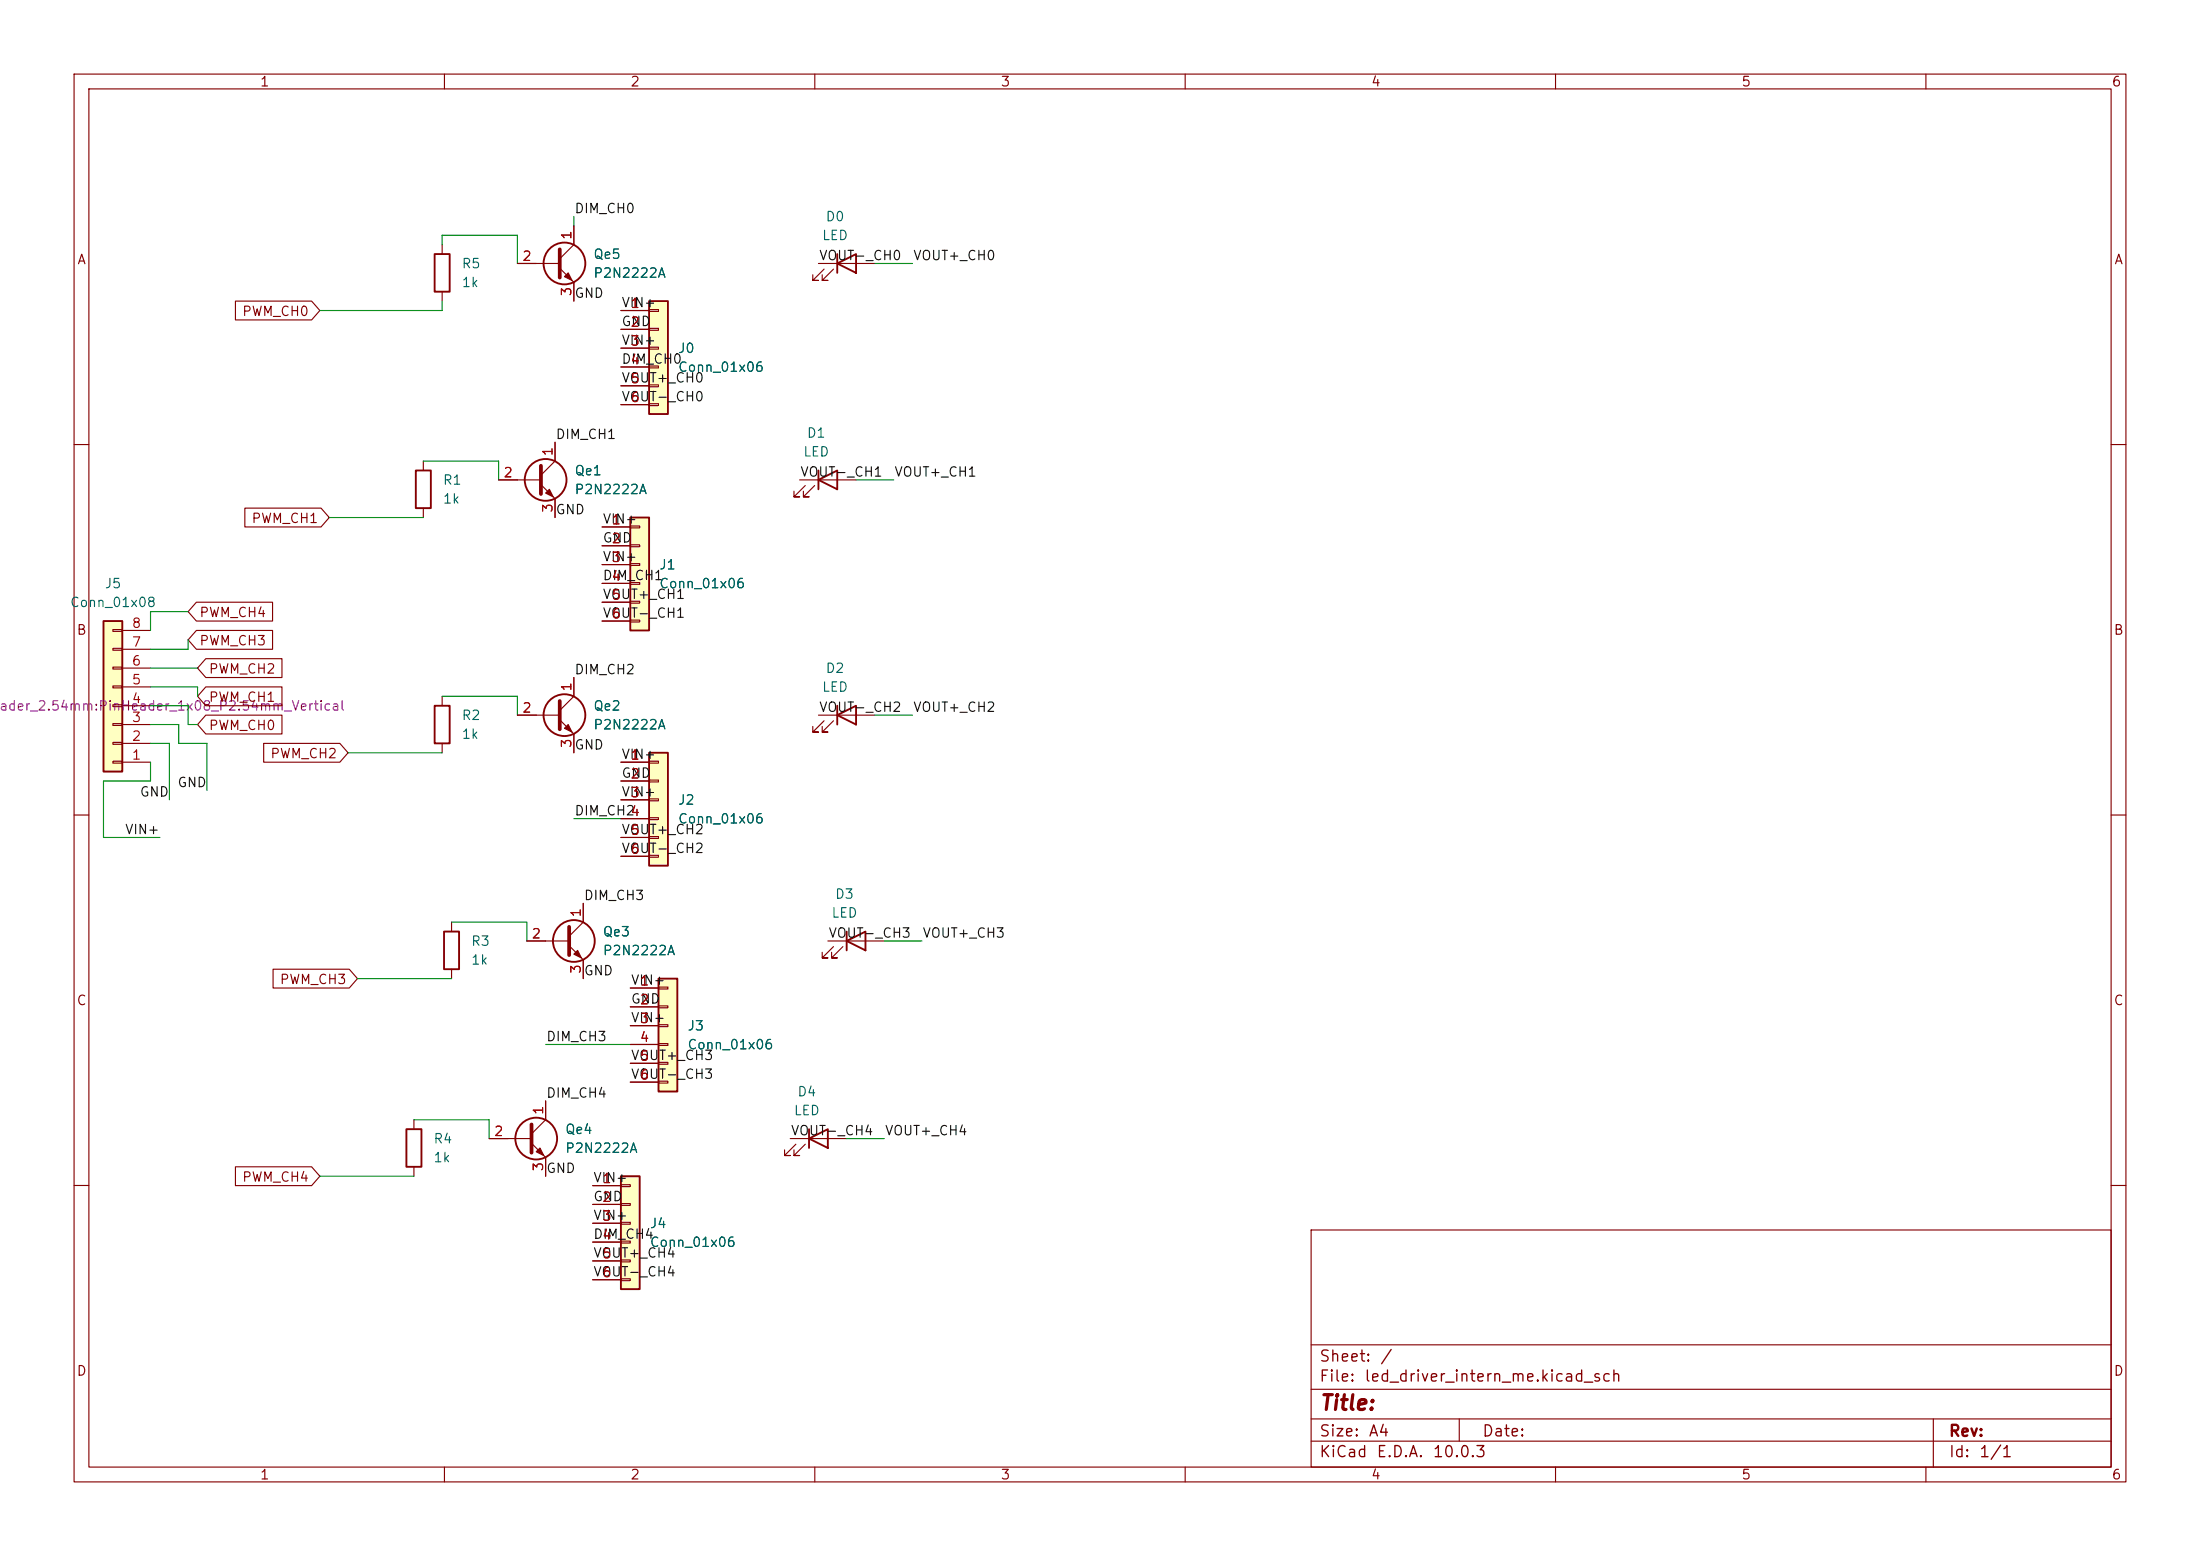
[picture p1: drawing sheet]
(kicad_sch
 (version 20260306)
 (generator "eeschema")
 (generator_version "10.0")
 (paper "A4")
 (lib_symbols
  (symbol "Connector_Generic:Conn_01x06"
   (pin_names
    (offset 1.016) (hide yes)) (exclude_from_sim no) (in_bom yes) (on_board yes)
   (in_pos_files yes)
   (duplicate_pin_numbers_are_jumpers no)
   (property "Reference" "J" (at 0 7.62 0) (show_name no) (do_not_autoplace no) (effects (font (size 1.27 1.27))))
   (property "Value" "Conn_01x06" (at 0 -10.16 0) (show_name no) (do_not_autoplace no) (effects (font (size 1.27 1.27))))
   (property "Footprint" "" (at 0 0 0) (show_name no) (do_not_autoplace no) (hide yes) (effects (font (size 1.27 1.27))))
   (property "Datasheet" "" (at 0 0 0) (show_name no) (do_not_autoplace no) (hide yes) (effects (font (size 1.27 1.27))))
   (property "Description" "Generic connector, single row, 01x06, script generated (kicad-library-utils/schlib/autogen/connector/)" (at 0 0 0) (show_name no) (do_not_autoplace no) (hide yes) (effects (font (size 1.27 1.27))))
   (symbol "Conn_01x06_1_1"
    (rectangle (start -1.27 6.35) (end 1.27 -8.89) (stroke (width 0.254) (type default)) (fill (type background)))
    (rectangle (start -1.27 5.207) (end 0 4.953) (stroke (width 0.1524) (type default)) (fill (type none)))
    (rectangle (start -1.27 2.667) (end 0 2.413) (stroke (width 0.1524) (type default)) (fill (type none)))
    (rectangle (start -1.27 0.127) (end 0 -0.127) (stroke (width 0.1524) (type default)) (fill (type none)))
    (rectangle (start -1.27 -2.413) (end 0 -2.667) (stroke (width 0.1524) (type default)) (fill (type none)))
    (rectangle (start -1.27 -4.953) (end 0 -5.207) (stroke (width 0.1524) (type default)) (fill (type none)))
    (rectangle (start -1.27 -7.493) (end 0 -7.747) (stroke (width 0.1524) (type default)) (fill (type none)))
    (pin passive line (at -5.08 5.08 0) (length 3.81) (name "Pin_1" (effects (font (size 1.27 1.27)))) (number "1" (effects (font (size 1.27 1.27)))))
    (pin passive line (at -5.08 2.54 0) (length 3.81) (name "Pin_2" (effects (font (size 1.27 1.27)))) (number "2" (effects (font (size 1.27 1.27)))))
    (pin passive line (at -5.08 0 0) (length 3.81) (name "Pin_3" (effects (font (size 1.27 1.27)))) (number "3" (effects (font (size 1.27 1.27)))))
    (pin passive line (at -5.08 -2.54 0) (length 3.81) (name "Pin_4" (effects (font (size 1.27 1.27)))) (number "4" (effects (font (size 1.27 1.27)))))
    (pin passive line (at -5.08 -5.08 0) (length 3.81) (name "Pin_5" (effects (font (size 1.27 1.27)))) (number "5" (effects (font (size 1.27 1.27)))))
    (pin passive line (at -5.08 -7.62 0) (length 3.81) (name "Pin_6" (effects (font (size 1.27 1.27)))) (number "6" (effects (font (size 1.27 1.27))))))
   (embedded_fonts no))
  (symbol "Connector_Generic:Conn_01x08"
   (pin_names
    (offset 1.016) (hide yes)) (exclude_from_sim no) (in_bom yes) (on_board yes)
   (in_pos_files yes)
   (duplicate_pin_numbers_are_jumpers no)
   (property "Reference" "J" (at 0 10.16 0) (show_name no) (do_not_autoplace no) (effects (font (size 1.27 1.27))))
   (property "Value" "Conn_01x08" (at 0 -12.7 0) (show_name no) (do_not_autoplace no) (effects (font (size 1.27 1.27))))
   (property "Footprint" "" (at 0 0 0) (show_name no) (do_not_autoplace no) (hide yes) (effects (font (size 1.27 1.27))))
   (property "Datasheet" "" (at 0 0 0) (show_name no) (do_not_autoplace no) (hide yes) (effects (font (size 1.27 1.27))))
   (property "Description" "Generic connector, single row, 01x08, script generated (kicad-library-utils/schlib/autogen/connector/)" (at 0 0 0) (show_name no) (do_not_autoplace no) (hide yes) (effects (font (size 1.27 1.27))))
   (symbol "Conn_01x08_1_1"
    (rectangle (start -1.27 8.89) (end 1.27 -11.43) (stroke (width 0.254) (type default)) (fill (type background)))
    (rectangle (start -1.27 7.747) (end 0 7.493) (stroke (width 0.1524) (type default)) (fill (type none)))
    (rectangle (start -1.27 5.207) (end 0 4.953) (stroke (width 0.1524) (type default)) (fill (type none)))
    (rectangle (start -1.27 2.667) (end 0 2.413) (stroke (width 0.1524) (type default)) (fill (type none)))
    (rectangle (start -1.27 0.127) (end 0 -0.127) (stroke (width 0.1524) (type default)) (fill (type none)))
    (rectangle (start -1.27 -2.413) (end 0 -2.667) (stroke (width 0.1524) (type default)) (fill (type none)))
    (rectangle (start -1.27 -4.953) (end 0 -5.207) (stroke (width 0.1524) (type default)) (fill (type none)))
    (rectangle (start -1.27 -7.493) (end 0 -7.747) (stroke (width 0.1524) (type default)) (fill (type none)))
    (rectangle (start -1.27 -10.033) (end 0 -10.287) (stroke (width 0.1524) (type default)) (fill (type none)))
    (pin passive line (at -5.08 7.62 0) (length 3.81) (name "Pin_1" (effects (font (size 1.27 1.27)))) (number "1" (effects (font (size 1.27 1.27)))))
    (pin passive line (at -5.08 5.08 0) (length 3.81) (name "Pin_2" (effects (font (size 1.27 1.27)))) (number "2" (effects (font (size 1.27 1.27)))))
    (pin passive line (at -5.08 2.54 0) (length 3.81) (name "Pin_3" (effects (font (size 1.27 1.27)))) (number "3" (effects (font (size 1.27 1.27)))))
    (pin passive line (at -5.08 0 0) (length 3.81) (name "Pin_4" (effects (font (size 1.27 1.27)))) (number "4" (effects (font (size 1.27 1.27)))))
    (pin passive line (at -5.08 -2.54 0) (length 3.81) (name "Pin_5" (effects (font (size 1.27 1.27)))) (number "5" (effects (font (size 1.27 1.27)))))
    (pin passive line (at -5.08 -5.08 0) (length 3.81) (name "Pin_6" (effects (font (size 1.27 1.27)))) (number "6" (effects (font (size 1.27 1.27)))))
    (pin passive line (at -5.08 -7.62 0) (length 3.81) (name "Pin_7" (effects (font (size 1.27 1.27)))) (number "7" (effects (font (size 1.27 1.27)))))
    (pin passive line (at -5.08 -10.16 0) (length 3.81) (name "Pin_8" (effects (font (size 1.27 1.27)))) (number "8" (effects (font (size 1.27 1.27))))))
   (embedded_fonts no))
  (symbol "Device:LED"
   (pin_numbers (hide yes))
   (pin_names
    (offset 1.016) (hide yes)) (exclude_from_sim no) (in_bom yes) (on_board yes)
   (in_pos_files yes)
   (duplicate_pin_numbers_are_jumpers no)
   (property "Reference" "D" (at 0 2.54 0) (show_name no) (do_not_autoplace no) (effects (font (size 1.27 1.27))))
   (property "Value" "LED" (at 0 -2.54 0) (show_name no) (do_not_autoplace no) (effects (font (size 1.27 1.27))))
   (property "Footprint" "" (at 0 0 0) (show_name no) (do_not_autoplace no) (hide yes) (effects (font (size 1.27 1.27))))
   (property "Datasheet" "" (at 0 0 0) (show_name no) (do_not_autoplace no) (hide yes) (effects (font (size 1.27 1.27))))
   (property "Description" "Light emitting diode" (at 0 0 0) (show_name no) (do_not_autoplace no) (hide yes) (effects (font (size 1.27 1.27))))
   (property "Sim.Pins" "1=K 2=A" (at 0 0 0) (show_name no) (do_not_autoplace no) (hide yes) (effects (font (size 1.27 1.27))))
   (symbol "LED_0_1"
    (polyline (pts (xy -3.048 -0.762) (xy -4.572 -2.286) (xy -3.81 -2.286) (xy -4.572 -2.286) (xy -4.572 -1.524)) (stroke (width 0) (type default)) (fill (type none)))
    (polyline (pts (xy -1.778 -0.762) (xy -3.302 -2.286) (xy -2.54 -2.286) (xy -3.302 -2.286) (xy -3.302 -1.524)) (stroke (width 0) (type default)) (fill (type none)))
    (polyline (pts (xy -1.27 0) (xy 1.27 0)) (stroke (width 0) (type default)) (fill (type none)))
    (polyline (pts (xy -1.27 -1.27) (xy -1.27 1.27)) (stroke (width 0.254) (type default)) (fill (type none)))
    (polyline (pts (xy 1.27 -1.27) (xy 1.27 1.27) (xy -1.27 0) (xy 1.27 -1.27)) (stroke (width 0.254) (type default)) (fill (type none))))
   (symbol "LED_1_1"
    (pin passive line (at -3.81 0 0) (length 2.54) (name "K" (effects (font (size 1.27 1.27)))) (number "1" (effects (font (size 1.27 1.27)))))
    (pin passive line (at 3.81 0 180) (length 2.54) (name "A" (effects (font (size 1.27 1.27)))) (number "2" (effects (font (size 1.27 1.27))))))
   (embedded_fonts no))
  (symbol "Device:R"
   (pin_numbers (hide yes))
   (pin_names
    (offset 0)) (exclude_from_sim no) (in_bom yes) (on_board yes)
   (in_pos_files yes)
   (duplicate_pin_numbers_are_jumpers no)
   (property "Reference" "R" (at 2.032 0 90) (show_name no) (do_not_autoplace no) (effects (font (size 1.27 1.27))))
   (property "Value" "R" (at 0 0 90) (show_name no) (do_not_autoplace no) (effects (font (size 1.27 1.27))))
   (property "Footprint" "" (at -1.778 0 90) (show_name no) (do_not_autoplace no) (hide yes) (effects (font (size 1.27 1.27))))
   (property "Datasheet" "" (at 0 0 0) (show_name no) (do_not_autoplace no) (hide yes) (effects (font (size 1.27 1.27))))
   (property "Description" "Resistor" (at 0 0 0) (show_name no) (do_not_autoplace no) (hide yes) (effects (font (size 1.27 1.27))))
   (symbol "R_0_1"
    (rectangle (start -1.016 -2.54) (end 1.016 2.54) (stroke (width 0.254) (type default)) (fill (type none))))
   (symbol "R_1_1"
    (pin passive line (at 0 3.81 270) (length 1.27) (name "" (effects (font (size 1.27 1.27)))) (number "1" (effects (font (size 1.27 1.27)))))
    (pin passive line (at 0 -3.81 90) (length 1.27) (name "" (effects (font (size 1.27 1.27)))) (number "2" (effects (font (size 1.27 1.27))))))
   (embedded_fonts no))
  (symbol "Transistor_BJT:Q_NPN_CBE"
   (pin_names
    (offset 0) (hide yes)) (exclude_from_sim no) (in_bom yes) (on_board yes)
   (in_pos_files yes)
   (duplicate_pin_numbers_are_jumpers no)
   (property "Reference" "Q" (at 5.08 1.27 0) (show_name no) (do_not_autoplace no) (effects (font (size 1.27 1.27)) (justify left)))
   (property "Value" "Q_NPN_CBE" (at 5.08 -1.27 0) (show_name no) (do_not_autoplace no) (effects (font (size 1.27 1.27)) (justify left)))
   (property "Footprint" "" (at 5.08 2.54 0) (show_name no) (do_not_autoplace no) (hide yes) (effects (font (size 1.27 1.27))))
   (property "Datasheet" "" (at 0 0 0) (show_name no) (do_not_autoplace no) (hide yes) (effects (font (size 1.27 1.27))))
   (property "Description" "NPN transistor, collector/base/emitter" (at 0 0 0) (show_name no) (do_not_autoplace no) (hide yes) (effects (font (size 1.27 1.27))))
   (property "Sim.Device" "NPN" (at 0 0 0) (show_name no) (do_not_autoplace no) (hide yes) (effects (font (size 1.27 1.27))))
   (property "Sim.Pins" "1=C 2=B 3=E" (at 0 0 0) (show_name no) (do_not_autoplace no) (hide yes) (effects (font (size 1.27 1.27))))
   (symbol "Q_NPN_CBE_0_1"
    (polyline (pts (xy -2.54 0) (xy 0.635 0)) (stroke (width 0) (type default)) (fill (type none)))
    (polyline (pts (xy 0.635 1.905) (xy 0.635 -1.905)) (stroke (width 0.508) (type default)) (fill (type none)))
    (circle (center 1.27 0) (radius 2.8194) (stroke (width 0.254) (type default)) (fill (type none))))
   (symbol "Q_NPN_CBE_1_1"
    (polyline (pts (xy 0.635 0.635) (xy 2.54 2.54)) (stroke (width 0) (type default)) (fill (type none)))
    (polyline (pts (xy 0.635 -0.635) (xy 2.54 -2.54)) (stroke (width 0) (type default)) (fill (type none)))
    (polyline (pts (xy 1.27 -1.778) (xy 1.778 -1.27) (xy 2.286 -2.286) (xy 1.27 -1.778)) (stroke (width 0) (type default)) (fill (type outline)))
    (pin passive line (at 2.54 5.08 270) (length 2.54) (name "C" (effects (font (size 1.27 1.27)))) (number "1" (effects (font (size 1.27 1.27)))))
    (pin input line (at -5.08 0 0) (length 2.54) (name "B" (effects (font (size 1.27 1.27)))) (number "2" (effects (font (size 1.27 1.27)))))
    (pin passive line (at 2.54 -5.08 90) (length 2.54) (name "E" (effects (font (size 1.27 1.27)))) (number "3" (effects (font (size 1.27 1.27))))))
   (embedded_fonts no)))
 (wire
  (pts (xy 67.31 62.23) (xy 67.31 64.77))
  (stroke (width 0) (type default)))
 (wire
  (pts (xy 59.69 40.64) (xy 59.69 41.91))
  (stroke (width 0) (type default)))
 (wire
  (pts (xy 27.94 100.33) (xy 27.94 106.68))
  (stroke (width 0) (type default)))
 (wire
  (pts (xy 57.15 69.85) (xy 44.45 69.85))
  (stroke (width 0) (type default)))
 (wire
  (pts (xy 24.13 100.33) (xy 24.13 97.79))
  (stroke (width 0) (type default)))
 (wire
  (pts (xy 118.11 96.52) (xy 123.19 96.52))
  (stroke (width 0) (type default)))
 (wire
  (pts (xy 13.97 113.03) (xy 13.97 105.41))
  (stroke (width 0) (type default)))
 (wire
  (pts (xy 55.88 151.13) (xy 66.04 151.13))
  (stroke (width 0) (type default)))
 (wire
  (pts (xy 20.32 87.63) (xy 25.4 87.63))
  (stroke (width 0) (type default)))
 (wire
  (pts (xy 77.47 29.21) (xy 77.47 30.48))
  (stroke (width 0) (type default)))
 (wire
  (pts (xy 60.96 132.08) (xy 48.26 132.08))
  (stroke (width 0) (type default)))
 (wire
  (pts (xy 71.12 124.46) (xy 71.12 127))
  (stroke (width 0) (type default)))
 (wire
  (pts (xy 57.15 62.23) (xy 67.31 62.23))
  (stroke (width 0) (type default)))
 (wire
  (pts (xy 20.32 82.55) (xy 20.32 85.09))
  (stroke (width 0) (type default)))
 (wire
  (pts (xy 13.97 113.03) (xy 21.59 113.03))
  (stroke (width 0) (type default)))
 (wire
  (pts (xy 20.32 100.33) (xy 22.86 100.33))
  (stroke (width 0) (type default)))
 (wire
  (pts (xy 25.4 82.55) (xy 20.32 82.55))
  (stroke (width 0) (type default)))
 (wire
  (pts (xy 73.66 140.97) (xy 85.09 140.97))
  (stroke (width 0) (type default)))
 (wire
  (pts (xy 20.32 90.17) (xy 26.67 90.17))
  (stroke (width 0) (type default)))
 (wire
  (pts (xy 66.04 151.13) (xy 66.04 153.67))
  (stroke (width 0) (type default)))
 (wire
  (pts (xy 59.69 31.75) (xy 69.85 31.75))
  (stroke (width 0) (type default)))
 (wire
  (pts (xy 25.4 97.79) (xy 26.67 97.79))
  (stroke (width 0) (type default)))
 (wire
  (pts (xy 24.13 100.33) (xy 27.94 100.33))
  (stroke (width 0) (type default)))
 (wire
  (pts (xy 24.13 97.79) (xy 20.32 97.79))
  (stroke (width 0) (type default)))
 (wire
  (pts (xy 26.67 92.71) (xy 26.67 93.98))
  (stroke (width 0) (type default)))
 (wire
  (pts (xy 20.32 95.25) (xy 25.4 95.25))
  (stroke (width 0) (type default)))
 (wire
  (pts (xy 77.47 110.49) (xy 83.82 110.49))
  (stroke (width 0) (type default)))
 (wire
  (pts (xy 25.4 95.25) (xy 25.4 97.79))
  (stroke (width 0) (type default)))
 (wire
  (pts (xy 20.32 105.41) (xy 20.32 102.87))
  (stroke (width 0) (type default)))
 (wire
  (pts (xy 59.69 41.91) (xy 43.18 41.91))
  (stroke (width 0) (type default)))
 (wire
  (pts (xy 13.97 105.41) (xy 20.32 105.41))
  (stroke (width 0) (type default)))
 (wire
  (pts (xy 20.32 92.71) (xy 26.67 92.71))
  (stroke (width 0) (type default)))
 (wire
  (pts (xy 118.11 35.56) (xy 123.19 35.56))
  (stroke (width 0) (type default)))
 (wire
  (pts (xy 69.85 93.98) (xy 69.85 96.52))
  (stroke (width 0) (type default)))
 (wire
  (pts (xy 114.3 153.67) (xy 119.38 153.67))
  (stroke (width 0) (type default)))
 (wire
  (pts (xy 119.38 127) (xy 124.46 127))
  (stroke (width 0) (type default)))
 (wire
  (pts (xy 25.4 87.63) (xy 25.4 86.36))
  (stroke (width 0) (type default)))
 (wire
  (pts (xy 69.85 31.75) (xy 69.85 35.56))
  (stroke (width 0) (type default)))
 (wire
  (pts (xy 59.69 93.98) (xy 69.85 93.98))
  (stroke (width 0) (type default)))
 (wire
  (pts (xy 115.57 64.77) (xy 120.65 64.77))
  (stroke (width 0) (type default)))
 (wire
  (pts (xy 60.96 124.46) (xy 71.12 124.46))
  (stroke (width 0) (type default)))
 (wire
  (pts (xy 55.88 158.75) (xy 43.18 158.75))
  (stroke (width 0) (type default)))
 (wire
  (pts (xy 59.69 31.75) (xy 59.69 33.02))
  (stroke (width 0) (type default)))
 (wire
  (pts (xy 59.69 101.6) (xy 46.99 101.6))
  (stroke (width 0) (type default)))
 (wire
  (pts (xy 22.86 100.33) (xy 22.86 107.95))
  (stroke (width 0) (type default)))
 (label "GND"
  (at 74.93 69.85 0)
  (effects (font (size 1.27 1.27)) (justify left bottom)))
 (label "DIM_CH2"
  (at 77.47 110.49 0)
  (effects (font (size 1.27 1.27)) (justify left bottom)))
 (label "GND"
  (at 77.47 40.64 0)
  (effects (font (size 1.27 1.27)) (justify left bottom)))
 (label "DIM_CH1"
  (at 74.93 59.69 0)
  (effects (font (size 1.27 1.27)) (justify left bottom)))
 (label "DIM_CH4"
  (at 73.66 148.59 0)
  (effects (font (size 1.27 1.27)) (justify left bottom)))
 (label "GND"
  (at 85.09 135.89 0)
  (effects (font (size 1.27 1.27)) (justify left bottom)))
 (label "VIN+"
  (at 83.82 41.91 0)
  (effects (font (size 1.27 1.27)) (justify left bottom)))
 (label "VIN+"
  (at 81.28 76.2 0)
  (effects (font (size 1.27 1.27)) (justify left bottom)))
 (label "DIM_CH4"
  (at 80.01 167.64 0)
  (effects (font (size 1.27 1.27)) (justify left bottom)))
 (label "VOUT+_CH4"
  (at 80.01 170.18 0)
  (effects (font (size 1.27 1.27)) (justify left bottom)))
 (label "DIM_CH3"
  (at 78.74 121.92 0)
  (effects (font (size 1.27 1.27)) (justify left bottom)))
 (label "VIN+"
  (at 80.01 160.02 0)
  (effects (font (size 1.27 1.27)) (justify left bottom)))
 (label "GND"
  (at 77.47 101.6 0)
  (effects (font (size 1.27 1.27)) (justify left bottom)))
 (label "VOUT-_CH2"
  (at 110.49 96.52 0)
  (effects (font (size 1.27 1.27)) (justify left bottom)))
 (label "GND"
  (at 22.86 107.95 180)
  (effects (font (size 1.27 1.27)) (justify right bottom)))
 (label "GND"
  (at 73.66 158.75 0)
  (effects (font (size 1.27 1.27)) (justify left bottom)))
 (label "GND"
  (at 83.82 44.45 0)
  (effects (font (size 1.27 1.27)) (justify left bottom)))
 (label "VOUT+_CH3"
  (at 85.09 143.51 0)
  (effects (font (size 1.27 1.27)) (justify left bottom)))
 (label "GND"
  (at 78.74 132.08 0)
  (effects (font (size 1.27 1.27)) (justify left bottom)))
 (label "VOUT+_CH1"
  (at 120.65 64.77 0)
  (effects (font (size 1.27 1.27)) (justify left bottom)))
 (label "VIN+"
  (at 21.59 113.03 180)
  (effects (font (size 1.27 1.27)) (justify right bottom)))
 (label "VOUT+_CH2"
  (at 83.82 113.03 0)
  (effects (font (size 1.27 1.27)) (justify left bottom)))
 (label "VOUT-_CH1"
  (at 107.95 64.77 0)
  (effects (font (size 1.27 1.27)) (justify left bottom)))
 (label "VOUT-_CH4"
  (at 80.01 172.72 0)
  (effects (font (size 1.27 1.27)) (justify left bottom)))
 (label "DIM_CH2"
  (at 77.47 91.44 0)
  (effects (font (size 1.27 1.27)) (justify left bottom)))
 (label "VOUT+_CH0"
  (at 123.19 35.56 0)
  (effects (font (size 1.27 1.27)) (justify left bottom)))
 (label "VOUT-_CH2"
  (at 83.82 115.57 0)
  (effects (font (size 1.27 1.27)) (justify left bottom)))
 (label "VOUT-_CH0"
  (at 83.82 54.61 0)
  (effects (font (size 1.27 1.27)) (justify left bottom)))
 (label "DIM_CH0"
  (at 83.82 49.53 0)
  (effects (font (size 1.27 1.27)) (justify left bottom)))
 (label "VOUT+_CH0"
  (at 83.82 52.07 0)
  (effects (font (size 1.27 1.27)) (justify left bottom)))
 (label "VOUT-_CH0"
  (at 110.49 35.56 0)
  (effects (font (size 1.27 1.27)) (justify left bottom)))
 (label "VOUT-_CH1"
  (at 81.28 83.82 0)
  (effects (font (size 1.27 1.27)) (justify left bottom)))
 (label "VOUT-_CH3"
  (at 85.09 146.05 0)
  (effects (font (size 1.27 1.27)) (justify left bottom)))
 (label "VOUT-_CH4"
  (at 106.68 153.67 0)
  (effects (font (size 1.27 1.27)) (justify left bottom)))
 (label "VOUT+_CH1"
  (at 81.28 81.28 0)
  (effects (font (size 1.27 1.27)) (justify left bottom)))
 (label "DIM_CH1"
  (at 81.28 78.74 0)
  (effects (font (size 1.27 1.27)) (justify left bottom)))
 (label "GND"
  (at 81.28 73.66 0)
  (effects (font (size 1.27 1.27)) (justify left bottom)))
 (label "VOUT+_CH4"
  (at 119.38 153.67 0)
  (effects (font (size 1.27 1.27)) (justify left bottom)))
 (label "VIN+"
  (at 83.82 102.87 0)
  (effects (font (size 1.27 1.27)) (justify left bottom)))
 (label "VOUT-_CH3"
  (at 111.76 127 0)
  (effects (font (size 1.27 1.27)) (justify left bottom)))
 (label "VOUT+_CH3"
  (at 124.46 127 0)
  (effects (font (size 1.27 1.27)) (justify left bottom)))
 (label "DIM_CH0"
  (at 77.47 29.21 0)
  (effects (font (size 1.27 1.27)) (justify left bottom)))
 (label "VIN+"
  (at 80.01 165.1 0)
  (effects (font (size 1.27 1.27)) (justify left bottom)))
 (label "VOUT+_CH2"
  (at 123.19 96.52 0)
  (effects (font (size 1.27 1.27)) (justify left bottom)))
 (label "GND"
  (at 80.01 162.56 0)
  (effects (font (size 1.27 1.27)) (justify left bottom)))
 (label "VIN+"
  (at 81.28 71.12 0)
  (effects (font (size 1.27 1.27)) (justify left bottom)))
 (label "VIN+"
  (at 85.09 133.35 0)
  (effects (font (size 1.27 1.27)) (justify left bottom)))
 (label "DIM_CH3"
  (at 73.66 140.97 0)
  (effects (font (size 1.27 1.27)) (justify left bottom)))
 (label "GND"
  (at 27.94 106.68 180)
  (effects (font (size 1.27 1.27)) (justify right bottom)))
 (label "GND"
  (at 83.82 105.41 0)
  (effects (font (size 1.27 1.27)) (justify left bottom)))
 (label "VIN+"
  (at 85.09 138.43 0)
  (effects (font (size 1.27 1.27)) (justify left bottom)))
 (label "VIN+"
  (at 83.82 46.99 0)
  (effects (font (size 1.27 1.27)) (justify left bottom)))
 (label "VIN+"
  (at 83.82 107.95 0)
  (effects (font (size 1.27 1.27)) (justify left bottom)))
 (global_label "PWM_CH3"
  (shape input)
  (at 48.26 132.08 180)
  (fields_autoplaced yes)
  (effects (font (size 1.27 1.27)) (justify right))
  (property "Intersheetrefs" "${INTERSHEET_REFS}" (at 36.3244 132.08 0) (hide yes) (show_name no) (do_not_autoplace no) (effects (font (size 1.27 1.27)) (justify right))))
 (global_label "PWM_CH3"
  (shape input)
  (at 25.4 86.36 0)
  (fields_autoplaced yes)
  (effects (font (size 1.27 1.27)) (justify left))
  (property "Intersheetrefs" "${INTERSHEET_REFS}" (at 37.3356 86.36 0) (hide yes) (show_name no) (do_not_autoplace no) (effects (font (size 1.27 1.27)) (justify left))))
 (global_label "PWM_CH0"
  (shape input)
  (at 26.67 97.79 0)
  (fields_autoplaced yes)
  (effects (font (size 1.27 1.27)) (justify left))
  (property "Intersheetrefs" "${INTERSHEET_REFS}" (at 38.6056 97.79 0) (hide yes) (show_name no) (do_not_autoplace no) (effects (font (size 1.27 1.27)) (justify left))))
 (global_label "PWM_CH1"
  (shape input)
  (at 26.67 93.98 0)
  (fields_autoplaced yes)
  (effects (font (size 1.27 1.27)) (justify left))
  (property "Intersheetrefs" "${INTERSHEET_REFS}" (at 38.6056 93.98 0) (hide yes) (show_name no) (do_not_autoplace no) (effects (font (size 1.27 1.27)) (justify left))))
 (global_label "PWM_CH2"
  (shape input)
  (at 46.99 101.6 180)
  (fields_autoplaced yes)
  (effects (font (size 1.27 1.27)) (justify right))
  (property "Intersheetrefs" "${INTERSHEET_REFS}" (at 35.0544 101.6 0) (hide yes) (show_name no) (do_not_autoplace no) (effects (font (size 1.27 1.27)) (justify right))))
 (global_label "PWM_CH2"
  (shape input)
  (at 26.67 90.17 0)
  (fields_autoplaced yes)
  (effects (font (size 1.27 1.27)) (justify left))
  (property "Intersheetrefs" "${INTERSHEET_REFS}" (at 38.6056 90.17 0) (hide yes) (show_name no) (do_not_autoplace no) (effects (font (size 1.27 1.27)) (justify left))))
 (global_label "PWM_CH0"
  (shape input)
  (at 43.18 41.91 180)
  (fields_autoplaced yes)
  (effects (font (size 1.27 1.27)) (justify right))
  (property "Intersheetrefs" "${INTERSHEET_REFS}" (at 31.2444 41.91 0) (hide yes) (show_name no) (do_not_autoplace no) (effects (font (size 1.27 1.27)) (justify right))))
 (global_label "PWM_CH4"
  (shape input)
  (at 25.4 82.55 0)
  (fields_autoplaced yes)
  (effects (font (size 1.27 1.27)) (justify left))
  (property "Intersheetrefs" "${INTERSHEET_REFS}" (at 37.3356 82.55 0) (hide yes) (show_name no) (do_not_autoplace no) (effects (font (size 1.27 1.27)) (justify left))))
 (global_label "PWM_CH1"
  (shape input)
  (at 44.45 69.85 180)
  (fields_autoplaced yes)
  (effects (font (size 1.27 1.27)) (justify right))
  (property "Intersheetrefs" "${INTERSHEET_REFS}" (at 32.5144 69.85 0) (hide yes) (show_name no) (do_not_autoplace no) (effects (font (size 1.27 1.27)) (justify right))))
 (global_label "PWM_CH4"
  (shape input)
  (at 43.18 158.75 180)
  (fields_autoplaced yes)
  (effects (font (size 1.27 1.27)) (justify right))
  (property "Intersheetrefs" "${INTERSHEET_REFS}" (at 31.2444 158.75 0) (hide yes) (show_name no) (do_not_autoplace no) (effects (font (size 1.27 1.27)) (justify right))))
 (symbol
  (lib_id "Transistor_BJT:Q_NPN_CBE")
  (at 72.39 64.77 0)
  (unit 1)
  (body_style 1)
  (exclude_from_sim no)
  (in_bom yes)
  (on_board yes)
  (in_pos_files yes)
  (dnp no)
  (fields_autoplaced yes)
  (property "Reference" "Qe1" (at 77.47 63.4999 0) (show_name no) (do_not_autoplace no) (effects (font (size 1.27 1.27)) (justify left)))
  (property "Value" "P2N2222A" (at 77.47 66.0399 0) (show_name no) (do_not_autoplace no) (effects (font (size 1.27 1.27)) (justify left)))
  (property "Footprint" "Package_TO_SOT_THT:TO-92_Inline" (at 77.47 62.23 0) (hide yes) (show_name no) (do_not_autoplace no) (effects (font (size 1.27 1.27))))
  (property "Datasheet" "" (at 72.39 64.77 0) (hide yes) (show_name no) (do_not_autoplace no) (effects (font (size 1.27 1.27))))
  (property "Description" "NPN transistor, collector/base/emitter" (at 72.39 64.77 0) (hide yes) (show_name no) (do_not_autoplace no) (effects (font (size 1.27 1.27))))
  (property "Sim.Device" "NPN" (at 72.39 64.77 0) (hide yes) (show_name no) (do_not_autoplace no) (effects (font (size 1.27 1.27))))
  (property "Sim.Pins" "1=B 2=C 3=E" (at 72.39 64.77 0) (hide yes) (show_name no) (do_not_autoplace no) (effects (font (size 1.27 1.27))))
  (pin "3")
  (pin "1")
  (pin "2"))
 (symbol
  (lib_id "Device:R")
  (at 60.96 128.27 0)
  (unit 1)
  (body_style 1)
  (exclude_from_sim no)
  (in_bom yes)
  (on_board yes)
  (in_pos_files yes)
  (dnp no)
  (fields_autoplaced yes)
  (property "Reference" "R3" (at 63.5 126.9999 0) (show_name no) (do_not_autoplace no) (effects (font (size 1.27 1.27)) (justify left)))
  (property "Value" "1k" (at 63.5 129.5399 0) (show_name no) (do_not_autoplace no) (effects (font (size 1.27 1.27)) (justify left)))
  (property "Footprint" "Resistor_THT:R_Axial_DIN0207_L6.3mm_D2.5mm_P10.16mm_Horizontal" (at 59.182 128.27 90) (hide yes) (show_name no) (do_not_autoplace no) (effects (font (size 1.27 1.27))))
  (property "Datasheet" "" (at 60.96 128.27 0) (hide yes) (show_name no) (do_not_autoplace no) (effects (font (size 1.27 1.27))))
  (property "Description" "Resistor" (at 60.96 128.27 0) (hide yes) (show_name no) (do_not_autoplace no) (effects (font (size 1.27 1.27))))
  (pin "1")
  (pin "2"))
 (symbol
  (lib_id "Transistor_BJT:Q_NPN_CBE")
  (at 74.93 96.52 0)
  (unit 1)
  (body_style 1)
  (exclude_from_sim no)
  (in_bom yes)
  (on_board yes)
  (in_pos_files yes)
  (dnp no)
  (fields_autoplaced yes)
  (property "Reference" "Qe2" (at 80.01 95.2499 0) (show_name no) (do_not_autoplace no) (effects (font (size 1.27 1.27)) (justify left)))
  (property "Value" "P2N2222A" (at 80.01 97.7899 0) (show_name no) (do_not_autoplace no) (effects (font (size 1.27 1.27)) (justify left)))
  (property "Footprint" "Package_TO_SOT_THT:TO-92_Inline" (at 80.01 93.98 0) (hide yes) (show_name no) (do_not_autoplace no) (effects (font (size 1.27 1.27))))
  (property "Datasheet" "" (at 74.93 96.52 0) (hide yes) (show_name no) (do_not_autoplace no) (effects (font (size 1.27 1.27))))
  (property "Description" "NPN transistor, collector/base/emitter" (at 74.93 96.52 0) (hide yes) (show_name no) (do_not_autoplace no) (effects (font (size 1.27 1.27))))
  (property "Sim.Device" "NPN" (at 74.93 96.52 0) (hide yes) (show_name no) (do_not_autoplace no) (effects (font (size 1.27 1.27))))
  (property "Sim.Pins" "1=B 2=C 3=E" (at 74.93 96.52 0) (hide yes) (show_name no) (do_not_autoplace no) (effects (font (size 1.27 1.27))))
  (pin "3")
  (pin "1")
  (pin "2"))
 (symbol
  (lib_id "Device:LED")
  (at 114.3 35.56 0)
  (unit 1)
  (body_style 1)
  (exclude_from_sim no)
  (in_bom yes)
  (on_board yes)
  (in_pos_files yes)
  (dnp no)
  (fields_autoplaced yes)
  (property "Reference" "D0" (at 112.7125 29.21 0) (show_name no) (do_not_autoplace no) (effects (font (size 1.27 1.27))))
  (property "Value" "LED" (at 112.7125 31.75 0) (show_name no) (do_not_autoplace no) (effects (font (size 1.27 1.27))))
  (property "Footprint" "LED_THT:LED_D5.0mm" (at 114.3 35.56 0) (hide yes) (show_name no) (do_not_autoplace no) (effects (font (size 1.27 1.27))))
  (property "Datasheet" "" (at 114.3 35.56 0) (hide yes) (show_name no) (do_not_autoplace no) (effects (font (size 1.27 1.27))))
  (property "Description" "Light emitting diode" (at 114.3 35.56 0) (hide yes) (show_name no) (do_not_autoplace no) (effects (font (size 1.27 1.27))))
  (property "Sim.Pins" "1=K 2=A" (at 114.3 35.56 0) (hide yes) (show_name no) (do_not_autoplace no) (effects (font (size 1.27 1.27))))
  (pin "1")
  (pin "2"))
 (symbol
  (lib_id "Device:LED")
  (at 110.49 153.67 0)
  (unit 1)
  (body_style 1)
  (exclude_from_sim no)
  (in_bom yes)
  (on_board yes)
  (in_pos_files yes)
  (dnp no)
  (fields_autoplaced yes)
  (property "Reference" "D4" (at 108.9025 147.32 0) (show_name no) (do_not_autoplace no) (effects (font (size 1.27 1.27))))
  (property "Value" "LED" (at 108.9025 149.86 0) (show_name no) (do_not_autoplace no) (effects (font (size 1.27 1.27))))
  (property "Footprint" "LED_THT:LED_D5.0mm" (at 110.49 153.67 0) (hide yes) (show_name no) (do_not_autoplace no) (effects (font (size 1.27 1.27))))
  (property "Datasheet" "" (at 110.49 153.67 0) (hide yes) (show_name no) (do_not_autoplace no) (effects (font (size 1.27 1.27))))
  (property "Description" "Light emitting diode" (at 110.49 153.67 0) (hide yes) (show_name no) (do_not_autoplace no) (effects (font (size 1.27 1.27))))
  (property "Sim.Pins" "1=K 2=A" (at 110.49 153.67 0) (hide yes) (show_name no) (do_not_autoplace no) (effects (font (size 1.27 1.27))))
  (pin "1")
  (pin "2"))
 (symbol
  (lib_id "Device:R")
  (at 55.88 154.94 0)
  (unit 1)
  (body_style 1)
  (exclude_from_sim no)
  (in_bom yes)
  (on_board yes)
  (in_pos_files yes)
  (dnp no)
  (fields_autoplaced yes)
  (property "Reference" "R4" (at 58.42 153.6699 0) (show_name no) (do_not_autoplace no) (effects (font (size 1.27 1.27)) (justify left)))
  (property "Value" "1k" (at 58.42 156.2099 0) (show_name no) (do_not_autoplace no) (effects (font (size 1.27 1.27)) (justify left)))
  (property "Footprint" "Resistor_THT:R_Axial_DIN0207_L6.3mm_D2.5mm_P10.16mm_Horizontal" (at 54.102 154.94 90) (hide yes) (show_name no) (do_not_autoplace no) (effects (font (size 1.27 1.27))))
  (property "Datasheet" "" (at 55.88 154.94 0) (hide yes) (show_name no) (do_not_autoplace no) (effects (font (size 1.27 1.27))))
  (property "Description" "Resistor" (at 55.88 154.94 0) (hide yes) (show_name no) (do_not_autoplace no) (effects (font (size 1.27 1.27))))
  (pin "1")
  (pin "2"))
 (symbol
  (lib_id "Device:LED")
  (at 114.3 96.52 0)
  (unit 1)
  (body_style 1)
  (exclude_from_sim no)
  (in_bom yes)
  (on_board yes)
  (in_pos_files yes)
  (dnp no)
  (fields_autoplaced yes)
  (property "Reference" "D2" (at 112.7125 90.17 0) (show_name no) (do_not_autoplace no) (effects (font (size 1.27 1.27))))
  (property "Value" "LED" (at 112.7125 92.71 0) (show_name no) (do_not_autoplace no) (effects (font (size 1.27 1.27))))
  (property "Footprint" "LED_THT:LED_D5.0mm" (at 114.3 96.52 0) (hide yes) (show_name no) (do_not_autoplace no) (effects (font (size 1.27 1.27))))
  (property "Datasheet" "" (at 114.3 96.52 0) (hide yes) (show_name no) (do_not_autoplace no) (effects (font (size 1.27 1.27))))
  (property "Description" "Light emitting diode" (at 114.3 96.52 0) (hide yes) (show_name no) (do_not_autoplace no) (effects (font (size 1.27 1.27))))
  (property "Sim.Pins" "1=K 2=A" (at 114.3 96.52 0) (hide yes) (show_name no) (do_not_autoplace no) (effects (font (size 1.27 1.27))))
  (pin "1")
  (pin "2"))
 (symbol
  (lib_id "Device:R")
  (at 59.69 97.79 0)
  (unit 1)
  (body_style 1)
  (exclude_from_sim no)
  (in_bom yes)
  (on_board yes)
  (in_pos_files yes)
  (dnp no)
  (fields_autoplaced yes)
  (property "Reference" "R2" (at 62.23 96.5199 0) (show_name no) (do_not_autoplace no) (effects (font (size 1.27 1.27)) (justify left)))
  (property "Value" "1k" (at 62.23 99.0599 0) (show_name no) (do_not_autoplace no) (effects (font (size 1.27 1.27)) (justify left)))
  (property "Footprint" "Resistor_THT:R_Axial_DIN0207_L6.3mm_D2.5mm_P10.16mm_Horizontal" (at 57.912 97.79 90) (hide yes) (show_name no) (do_not_autoplace no) (effects (font (size 1.27 1.27))))
  (property "Datasheet" "" (at 59.69 97.79 0) (hide yes) (show_name no) (do_not_autoplace no) (effects (font (size 1.27 1.27))))
  (property "Description" "Resistor" (at 59.69 97.79 0) (hide yes) (show_name no) (do_not_autoplace no) (effects (font (size 1.27 1.27))))
  (pin "1")
  (pin "2"))
 (symbol
  (lib_id "Connector_Generic:Conn_01x06")
  (at 86.36 76.2 0)
  (unit 1)
  (body_style 1)
  (exclude_from_sim no)
  (in_bom yes)
  (on_board yes)
  (in_pos_files yes)
  (dnp no)
  (fields_autoplaced yes)
  (property "Reference" "J1" (at 88.9 76.1999 0) (show_name no) (do_not_autoplace no) (effects (font (size 1.27 1.27)) (justify left)))
  (property "Value" "Conn_01x06" (at 88.9 78.7399 0) (show_name no) (do_not_autoplace no) (effects (font (size 1.27 1.27)) (justify left)))
  (property "Footprint" "Connector_PinHeader_2.54mm:PinHeader_1x06_P2.54mm_Vertical" (at 86.36 76.2 0) (hide yes) (show_name no) (do_not_autoplace no) (effects (font (size 1.27 1.27))))
  (property "Datasheet" "" (at 86.36 76.2 0) (hide yes) (show_name no) (do_not_autoplace no) (effects (font (size 1.27 1.27))))
  (property "Description" "Generic connector, single row, 01x06, script generated (kicad-library-utils/schlib/autogen/connector/)" (at 86.36 76.2 0) (hide yes) (show_name no) (do_not_autoplace no) (effects (font (size 1.27 1.27))))
  (pin "5")
  (pin "3")
  (pin "1")
  (pin "6")
  (pin "2")
  (pin "4"))
 (symbol
  (lib_id "Connector_Generic:Conn_01x08")
  (at 15.24 95.25 180)
  (unit 1)
  (body_style 1)
  (exclude_from_sim no)
  (in_bom yes)
  (on_board yes)
  (in_pos_files yes)
  (dnp no)
  (fields_autoplaced yes)
  (property "Reference" "J5" (at 15.24 78.74 0) (show_name no) (do_not_autoplace no) (effects (font (size 1.27 1.27))))
  (property "Value" "Conn_01x08" (at 15.24 81.28 0) (show_name no) (do_not_autoplace no) (effects (font (size 1.27 1.27))))
  (property "Footprint" "Connector_PinHeader_2.54mm:PinHeader_1x08_P2.54mm_Vertical" (at 15.24 95.25 0) (show_name no) (do_not_autoplace no) (effects (font (size 1.27 1.27))))
  (property "Datasheet" "" (at 15.24 95.25 0) (hide yes) (show_name no) (do_not_autoplace no) (effects (font (size 1.27 1.27))))
  (property "Description" "Generic connector, single row, 01x08, script generated (kicad-library-utils/schlib/autogen/connector/)" (at 15.24 95.25 0) (hide yes) (show_name no) (do_not_autoplace no) (effects (font (size 1.27 1.27))))
  (pin "8")
  (pin "2")
  (pin "3")
  (pin "7")
  (pin "4")
  (pin "5")
  (pin "6")
  (pin "1"))
 (symbol
  (lib_id "Device:LED")
  (at 111.76 64.77 0)
  (unit 1)
  (body_style 1)
  (exclude_from_sim no)
  (in_bom yes)
  (on_board yes)
  (in_pos_files yes)
  (dnp no)
  (fields_autoplaced yes)
  (property "Reference" "D1" (at 110.1725 58.42 0) (show_name no) (do_not_autoplace no) (effects (font (size 1.27 1.27))))
  (property "Value" "LED" (at 110.1725 60.96 0) (show_name no) (do_not_autoplace no) (effects (font (size 1.27 1.27))))
  (property "Footprint" "LED_THT:LED_D5.0mm" (at 111.76 64.77 0) (hide yes) (show_name no) (do_not_autoplace no) (effects (font (size 1.27 1.27))))
  (property "Datasheet" "" (at 111.76 64.77 0) (hide yes) (show_name no) (do_not_autoplace no) (effects (font (size 1.27 1.27))))
  (property "Description" "Light emitting diode" (at 111.76 64.77 0) (hide yes) (show_name no) (do_not_autoplace no) (effects (font (size 1.27 1.27))))
  (property "Sim.Pins" "1=K 2=A" (at 111.76 64.77 0) (hide yes) (show_name no) (do_not_autoplace no) (effects (font (size 1.27 1.27))))
  (pin "1")
  (pin "2"))
 (symbol
  (lib_id "Transistor_BJT:Q_NPN_CBE")
  (at 74.93 35.56 0)
  (unit 1)
  (body_style 1)
  (exclude_from_sim no)
  (in_bom yes)
  (on_board yes)
  (in_pos_files yes)
  (dnp no)
  (fields_autoplaced yes)
  (property "Reference" "Qe5" (at 80.01 34.2899 0) (show_name no) (do_not_autoplace no) (effects (font (size 1.27 1.27)) (justify left)))
  (property "Value" "P2N2222A" (at 80.01 36.8299 0) (show_name no) (do_not_autoplace no) (effects (font (size 1.27 1.27)) (justify left)))
  (property "Footprint" "Package_TO_SOT_THT:TO-92_Inline" (at 80.01 33.02 0) (hide yes) (show_name no) (do_not_autoplace no) (effects (font (size 1.27 1.27))))
  (property "Datasheet" "" (at 74.93 35.56 0) (hide yes) (show_name no) (do_not_autoplace no) (effects (font (size 1.27 1.27))))
  (property "Description" "NPN transistor, collector/base/emitter" (at 74.93 35.56 0) (hide yes) (show_name no) (do_not_autoplace no) (effects (font (size 1.27 1.27))))
  (property "Sim.Device" "NPN" (at 74.93 35.56 0) (hide yes) (show_name no) (do_not_autoplace no) (effects (font (size 1.27 1.27))))
  (property "Sim.Pins" "1=B 2=C 3=E" (at 74.93 35.56 0) (hide yes) (show_name no) (do_not_autoplace no) (effects (font (size 1.27 1.27))))
  (pin "3")
  (pin "1")
  (pin "2"))
 (symbol
  (lib_id "Connector_Generic:Conn_01x06")
  (at 85.09 165.1 0)
  (unit 1)
  (body_style 1)
  (exclude_from_sim no)
  (in_bom yes)
  (on_board yes)
  (in_pos_files yes)
  (dnp no)
  (fields_autoplaced yes)
  (property "Reference" "J4" (at 87.63 165.0999 0) (show_name no) (do_not_autoplace no) (effects (font (size 1.27 1.27)) (justify left)))
  (property "Value" "Conn_01x06" (at 87.63 167.6399 0) (show_name no) (do_not_autoplace no) (effects (font (size 1.27 1.27)) (justify left)))
  (property "Footprint" "Connector_PinHeader_2.54mm:PinHeader_1x06_P2.54mm_Vertical" (at 85.09 165.1 0) (hide yes) (show_name no) (do_not_autoplace no) (effects (font (size 1.27 1.27))))
  (property "Datasheet" "" (at 85.09 165.1 0) (hide yes) (show_name no) (do_not_autoplace no) (effects (font (size 1.27 1.27))))
  (property "Description" "Generic connector, single row, 01x06, script generated (kicad-library-utils/schlib/autogen/connector/)" (at 85.09 165.1 0) (hide yes) (show_name no) (do_not_autoplace no) (effects (font (size 1.27 1.27))))
  (pin "5")
  (pin "3")
  (pin "1")
  (pin "6")
  (pin "2")
  (pin "4"))
 (symbol
  (lib_id "Device:LED")
  (at 115.57 127 0)
  (unit 1)
  (body_style 1)
  (exclude_from_sim no)
  (in_bom yes)
  (on_board yes)
  (in_pos_files yes)
  (dnp no)
  (fields_autoplaced yes)
  (property "Reference" "D3" (at 113.9825 120.65 0) (show_name no) (do_not_autoplace no) (effects (font (size 1.27 1.27))))
  (property "Value" "LED" (at 113.9825 123.19 0) (show_name no) (do_not_autoplace no) (effects (font (size 1.27 1.27))))
  (property "Footprint" "LED_THT:LED_D5.0mm" (at 115.57 127 0) (hide yes) (show_name no) (do_not_autoplace no) (effects (font (size 1.27 1.27))))
  (property "Datasheet" "" (at 115.57 127 0) (hide yes) (show_name no) (do_not_autoplace no) (effects (font (size 1.27 1.27))))
  (property "Description" "Light emitting diode" (at 115.57 127 0) (hide yes) (show_name no) (do_not_autoplace no) (effects (font (size 1.27 1.27))))
  (property "Sim.Pins" "1=K 2=A" (at 115.57 127 0) (hide yes) (show_name no) (do_not_autoplace no) (effects (font (size 1.27 1.27))))
  (pin "1")
  (pin "2"))
 (symbol
  (lib_id "Connector_Generic:Conn_01x06")
  (at 90.17 138.43 0)
  (unit 1)
  (body_style 1)
  (exclude_from_sim no)
  (in_bom yes)
  (on_board yes)
  (in_pos_files yes)
  (dnp no)
  (fields_autoplaced yes)
  (property "Reference" "J3" (at 92.71 138.4299 0) (show_name no) (do_not_autoplace no) (effects (font (size 1.27 1.27)) (justify left)))
  (property "Value" "Conn_01x06" (at 92.71 140.9699 0) (show_name no) (do_not_autoplace no) (effects (font (size 1.27 1.27)) (justify left)))
  (property "Footprint" "Connector_PinHeader_2.54mm:PinHeader_1x06_P2.54mm_Vertical" (at 90.17 138.43 0) (hide yes) (show_name no) (do_not_autoplace no) (effects (font (size 1.27 1.27))))
  (property "Datasheet" "" (at 90.17 138.43 0) (hide yes) (show_name no) (do_not_autoplace no) (effects (font (size 1.27 1.27))))
  (property "Description" "Generic connector, single row, 01x06, script generated (kicad-library-utils/schlib/autogen/connector/)" (at 90.17 138.43 0) (hide yes) (show_name no) (do_not_autoplace no) (effects (font (size 1.27 1.27))))
  (pin "5")
  (pin "3")
  (pin "1")
  (pin "6")
  (pin "2")
  (pin "4"))
 (symbol
  (lib_id "Transistor_BJT:Q_NPN_CBE")
  (at 71.12 153.67 0)
  (unit 1)
  (body_style 1)
  (exclude_from_sim no)
  (in_bom yes)
  (on_board yes)
  (in_pos_files yes)
  (dnp no)
  (fields_autoplaced yes)
  (property "Reference" "Qe4" (at 76.2 152.3999 0) (show_name no) (do_not_autoplace no) (effects (font (size 1.27 1.27)) (justify left)))
  (property "Value" "P2N2222A" (at 76.2 154.9399 0) (show_name no) (do_not_autoplace no) (effects (font (size 1.27 1.27)) (justify left)))
  (property "Footprint" "Package_TO_SOT_THT:TO-92_Inline" (at 76.2 151.13 0) (hide yes) (show_name no) (do_not_autoplace no) (effects (font (size 1.27 1.27))))
  (property "Datasheet" "" (at 71.12 153.67 0) (hide yes) (show_name no) (do_not_autoplace no) (effects (font (size 1.27 1.27))))
  (property "Description" "NPN transistor, collector/base/emitter" (at 71.12 153.67 0) (hide yes) (show_name no) (do_not_autoplace no) (effects (font (size 1.27 1.27))))
  (property "Sim.Device" "NPN" (at 71.12 153.67 0) (hide yes) (show_name no) (do_not_autoplace no) (effects (font (size 1.27 1.27))))
  (property "Sim.Pins" "1=B 2=C 3=E" (at 71.12 153.67 0) (hide yes) (show_name no) (do_not_autoplace no) (effects (font (size 1.27 1.27))))
  (pin "3")
  (pin "1")
  (pin "2"))
 (symbol
  (lib_id "Device:R")
  (at 57.15 66.04 0)
  (unit 1)
  (body_style 1)
  (exclude_from_sim no)
  (in_bom yes)
  (on_board yes)
  (in_pos_files yes)
  (dnp no)
  (fields_autoplaced yes)
  (property "Reference" "R1" (at 59.69 64.7699 0) (show_name no) (do_not_autoplace no) (effects (font (size 1.27 1.27)) (justify left)))
  (property "Value" "1k" (at 59.69 67.3099 0) (show_name no) (do_not_autoplace no) (effects (font (size 1.27 1.27)) (justify left)))
  (property "Footprint" "Resistor_THT:R_Axial_DIN0207_L6.3mm_D2.5mm_P10.16mm_Horizontal" (at 55.372 66.04 90) (hide yes) (show_name no) (do_not_autoplace no) (effects (font (size 1.27 1.27))))
  (property "Datasheet" "" (at 57.15 66.04 0) (hide yes) (show_name no) (do_not_autoplace no) (effects (font (size 1.27 1.27))))
  (property "Description" "Resistor" (at 57.15 66.04 0) (hide yes) (show_name no) (do_not_autoplace no) (effects (font (size 1.27 1.27))))
  (pin "1")
  (pin "2"))
 (symbol
  (lib_id "Connector_Generic:Conn_01x06")
  (at 88.9 107.95 0)
  (unit 1)
  (body_style 1)
  (exclude_from_sim no)
  (in_bom yes)
  (on_board yes)
  (in_pos_files yes)
  (dnp no)
  (fields_autoplaced yes)
  (property "Reference" "J2" (at 91.44 107.9499 0) (show_name no) (do_not_autoplace no) (effects (font (size 1.27 1.27)) (justify left)))
  (property "Value" "Conn_01x06" (at 91.44 110.4899 0) (show_name no) (do_not_autoplace no) (effects (font (size 1.27 1.27)) (justify left)))
  (property "Footprint" "Connector_PinHeader_2.54mm:PinHeader_1x06_P2.54mm_Vertical" (at 88.9 107.95 0) (hide yes) (show_name no) (do_not_autoplace no) (effects (font (size 1.27 1.27))))
  (property "Datasheet" "" (at 88.9 107.95 0) (hide yes) (show_name no) (do_not_autoplace no) (effects (font (size 1.27 1.27))))
  (property "Description" "Generic connector, single row, 01x06, script generated (kicad-library-utils/schlib/autogen/connector/)" (at 88.9 107.95 0) (hide yes) (show_name no) (do_not_autoplace no) (effects (font (size 1.27 1.27))))
  (pin "5")
  (pin "3")
  (pin "1")
  (pin "6")
  (pin "2")
  (pin "4"))
 (symbol
  (lib_id "Device:R")
  (at 59.69 36.83 0)
  (unit 1)
  (body_style 1)
  (exclude_from_sim no)
  (in_bom yes)
  (on_board yes)
  (in_pos_files yes)
  (dnp no)
  (fields_autoplaced yes)
  (property "Reference" "R5" (at 62.23 35.5599 0) (show_name no) (do_not_autoplace no) (effects (font (size 1.27 1.27)) (justify left)))
  (property "Value" "1k" (at 62.23 38.0999 0) (show_name no) (do_not_autoplace no) (effects (font (size 1.27 1.27)) (justify left)))
  (property "Footprint" "Resistor_THT:R_Axial_DIN0207_L6.3mm_D2.5mm_P10.16mm_Horizontal" (at 57.912 36.83 90) (hide yes) (show_name no) (do_not_autoplace no) (effects (font (size 1.27 1.27))))
  (property "Datasheet" "" (at 59.69 36.83 0) (hide yes) (show_name no) (do_not_autoplace no) (effects (font (size 1.27 1.27))))
  (property "Description" "Resistor" (at 59.69 36.83 0) (hide yes) (show_name no) (do_not_autoplace no) (effects (font (size 1.27 1.27))))
  (pin "2")
  (pin "1"))
 (symbol
  (lib_id "Transistor_BJT:Q_NPN_CBE")
  (at 76.2 127 0)
  (unit 1)
  (body_style 1)
  (exclude_from_sim no)
  (in_bom yes)
  (on_board yes)
  (in_pos_files yes)
  (dnp no)
  (fields_autoplaced yes)
  (property "Reference" "Qe3" (at 81.28 125.7299 0) (show_name no) (do_not_autoplace no) (effects (font (size 1.27 1.27)) (justify left)))
  (property "Value" "P2N2222A" (at 81.28 128.2699 0) (show_name no) (do_not_autoplace no) (effects (font (size 1.27 1.27)) (justify left)))
  (property "Footprint" "Package_TO_SOT_THT:TO-92_Inline" (at 81.28 124.46 0) (hide yes) (show_name no) (do_not_autoplace no) (effects (font (size 1.27 1.27))))
  (property "Datasheet" "" (at 76.2 127 0) (hide yes) (show_name no) (do_not_autoplace no) (effects (font (size 1.27 1.27))))
  (property "Description" "NPN transistor, collector/base/emitter" (at 76.2 127 0) (hide yes) (show_name no) (do_not_autoplace no) (effects (font (size 1.27 1.27))))
  (property "Sim.Device" "NPN" (at 76.2 127 0) (hide yes) (show_name no) (do_not_autoplace no) (effects (font (size 1.27 1.27))))
  (property "Sim.Pins" "1=B 2=C 3=E" (at 76.2 127 0) (hide yes) (show_name no) (do_not_autoplace no) (effects (font (size 1.27 1.27))))
  (pin "3")
  (pin "1")
  (pin "2"))
 (symbol
  (lib_id "Connector_Generic:Conn_01x06")
  (at 88.9 46.99 0)
  (unit 1)
  (body_style 1)
  (exclude_from_sim no)
  (in_bom yes)
  (on_board yes)
  (in_pos_files yes)
  (dnp no)
  (fields_autoplaced yes)
  (property "Reference" "J0" (at 91.44 46.9899 0) (show_name no) (do_not_autoplace no) (effects (font (size 1.27 1.27)) (justify left)))
  (property "Value" "Conn_01x06" (at 91.44 49.5299 0) (show_name no) (do_not_autoplace no) (effects (font (size 1.27 1.27)) (justify left)))
  (property "Footprint" "Connector_PinHeader_2.54mm:PinHeader_1x06_P2.54mm_Vertical" (at 88.9 46.99 0) (hide yes) (show_name no) (do_not_autoplace no) (effects (font (size 1.27 1.27))))
  (property "Datasheet" "" (at 88.9 46.99 0) (hide yes) (show_name no) (do_not_autoplace no) (effects (font (size 1.27 1.27))))
  (property "Description" "Generic connector, single row, 01x06, script generated (kicad-library-utils/schlib/autogen/connector/)" (at 88.9 46.99 0) (hide yes) (show_name no) (do_not_autoplace no) (effects (font (size 1.27 1.27))))
  (pin "5")
  (pin "3")
  (pin "1")
  (pin "6")
  (pin "2")
  (pin "4"))
 (sheet_instances
  (path ""
   (page "1")))
 (embedded_fonts no))
